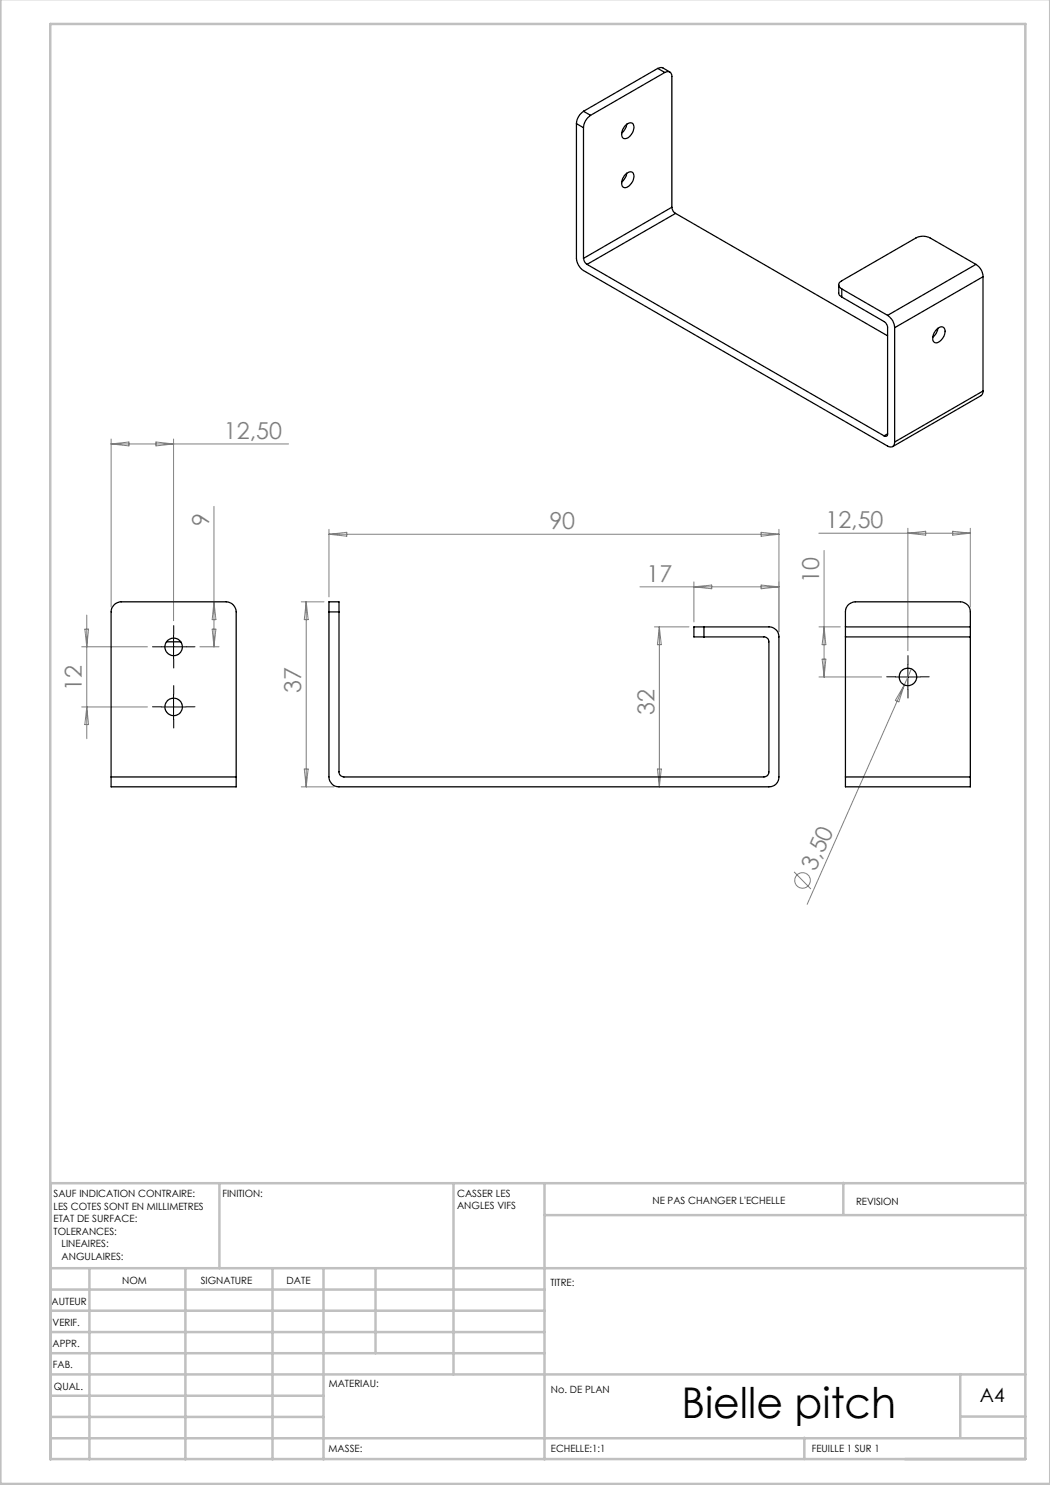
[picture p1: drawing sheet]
<svg xmlns="http://www.w3.org/2000/svg" width="210mm" height="297mm" viewBox="0 0 210 297" stroke-linecap="round" stroke-linejoin="round" font-family="sans-serif">
<g fill="none" stroke="#808080" stroke-width=".2">
<path d="M22.2 87.8v33.6M22.2 88.8h35.5M22.2 88.8l3.6-.4v.8zM31.2 88.4l3.5 .4-3.5 .4zM34.7 87.8v36.3M42.8 101.3v28.1M65.8 105.9v13.5M65.8 106.9h90M65.8 106.9l3.6-.4v.7zM128 117.4h27.8M138.8 116.4v8M138.8 117.4l3.5-.4v.8z"/>
<path d="M152.2 117l3.6 .4-3.6 .4zM152.2 106.5l3.6 .4-3.6 .3zM155.8 105.9v20.5M163.8 106.6h30.3M164.8 110.1v25.3M181.6 105.7v24.4M181.6 106.6l3.5-.3v.7zM190.5 106.3l3.6 .3-3.6 .4zM194.1 105.7v15.7M16.3 129.4h13.2M17 125.8h.7l-.3 3.6zM17.4 123v24.7"/>
<path d="M40 129.4h3.8M42.4 125.8h.8l-.4 3.6zM42.8 120.4l.4 3.5h-.8zM60.3 120.4h4.5M61.2 120.4v37M61.2 120.4l.4 3.5h-.7zM130.9 125.4h6.9M131.9 125.4l.4 3.5h-.8zM131.9 125.4v32M163.8 135.4h12.5M163.8 125.4h4.3M164.4 131.8h.8l-.4 3.6z"/>
<path d="M164.8 125.4l.4 3.5h-.8zM180.9 137l-19.5 43.9M180.9 137l-1.1 3.4-.7-.3zM182.3 133.8l-1.4 3.2M16.3 141.4h13.2M17.4 141.4l.3 3.5h-.7zM60.3 157.4h6.5M60.9 153.8h.7l-.4 3.6zM131.5 153.8h.8l-.4 3.6zM158.8 174.4l3.4 3.4"/>
<circle cx="160.5" cy="176.1" r="1.56"/>
</g>
<path d="M32.2 129.4h-1.7M34.7 126.9v-1.8M34.7 131.9v1.7M34.7 138.9v-1.8M37.2 129.4h1.8M179.1 135.4h-1.8M181.6 132.9v-1.8M181.6 137.9v1.7M184.1 135.4h1.7M32.2 141.4h-1.7M34.7 143.9v1.7M37.2 141.4h1.8" fill="none" stroke="#000" stroke-width=".2" stroke-dasharray="30.5 1.3 1.3 1.3"/>
<path d="M32.2 129.4h5M34.7 126.9v5M34.7 138.9v5M179.1 135.4h5M181.6 132.9v5M32.2 141.4h5" fill="none" stroke="#000" stroke-width=".2"/>
<g fill="none" stroke="#c0c0c0" stroke-width=".5">
<path d="M.1 -.1v296.9h209.9v-296.9M10.1 4.8h195v287h-195zM43.9 236.6v17M90.7 236.6v38.3M108.9 236.6v55.3M168.7 236.6v6.3M205.1 236.6h-195v55.3M10.1 253.6h195M10.1 257.9h98.8M17.9 253.6v38.3M37.1 253.6v38.3M54.5 253.6v38.3"/>
<path d="M64.7 253.6v38.3M75.1 253.6v17M108.9 243h96.2M10.1 270.6h98.8M10.1 266.4h98.8M10.1 262.1h98.8M10.1 279.1h54.6M10.1 274.9h195M192.1 274.8v12.7M10.1 287.7h195M10.1 283.4h54.6M160.9 287.5v4.3"/>
<path d="M192.1 283.3h13"/>
</g>
<g fill="none" stroke="#000" stroke-width=".25">
<path d="M131.6 13.7l.8-.2 1.6 .9M131.6 13.7l1.4 .8M131.6 13.7l-14.9 8.6M133 14.5a.87 .87 0 0 1 1-.1 .87 .87 0 0 1 .4 .9v26.1M133 14.5l-14.9 8.6M115.3 24.7v27a3.2 3.2 0 0 0 1.4 2.4l60.8 35.1a.85 .85 0 0 0 1 .1 .85 .85 0 0 0 .4-.9M115.3 24.7l1.4 .8M116.7 22.3a3.2 3.2 0 0 0-1.4 2.4M116.7 25.5v26.2M116.7 22.3l1.4 .8M118.1 23.1a3.2 3.2 0 0 0-1.4 2.4M125.1 25a.87 .87 0 0 1 1-.5 .87 .87 0 0 1 .7 .8 2.18 2.18 0 0 1-2.1 2.4 1.91 1.91 0 0 1 .4-2.7z"/>
<path d="M125.1 34.9a.87 .87 0 0 1 1-.5 .87 .87 0 0 1 .7 .7 2.39 2.39 0 0 1-1.9 2.4 1.23 1.23 0 0 1-.4-1.8zM125.3 24.8l-.1 .6-.3 .6-.6 .6M125.3 34.6l-.2 .9-.8 .9M116.7 51.7a1.62 1.62 0 0 0 .7 1.2M117.4 52.9l59.4 34.3M134.4 41.4a1.52 1.52 0 0 0 .7 1.3M134.4 41.4l-17.7 10.3M135.1 42.7l-17.7 10.2M135.1 42.7l42.4 24.5M167.7 57v1.6a.87 .87 0 0 0 .6 .8M168.3 59.4l8.5 4.9a1.6 1.6 0 0 1 .7 1.2v21.3M168.3 57.8v1.6"/>
<path d="M168.3 57.8l9.2 5.3M195.2 52.9a2.97 2.97 0 0 1 1.4 2.4M195.2 52.9l-9.2-5.3a3 3 0 0 0-2.8 0l-14.9 8.6a.85 .85 0 0 0-.6 .8 .85 .85 0 0 0 .6 .8M195.2 52.9l-17.7 10.2M196.6 55.3l-17.7 10.2M196.6 55.3v22.9M177.5 63.1a2.97 2.97 0 0 1 1.4 2.4M178.9 65.5v22.9M187.2 66l.3-.2a.86 .86 0 0 1 1.1-.4 .86 .86 0 0 1 .4 1.2 2.17 2.17 0 0 1-2 1.9 1.48 1.48 0 0 1 0-2.2zM187.6 65.6l-.4 1.1-.7 .7M196.6 78.2l-.1 .6-.3 .3-17.7 10.2M196.6 78.2l-17.7 10.2"/>
<path d="M177.5 86.8a.42 .42 0 0 1-.2 .4 .42 .42 0 0 1-.5 0M177.5 86.8l-.7 .4M33.3 128.4h2.9M65.8 122.4v33a1.99 1.99 0 0 0 2 2h86a1.93 1.93 0 0 0 2-2v-28a1.99 1.99 0 0 0-2-2h-13M65.8 122.4v-2h2v2M65.8 122.4h2M67.8 122.4v32a1.02 1.02 0 0 0 1 1h84a1.02 1.02 0 0 0 1-1v-26a.96 .96 0 0 0-1-1h-12M140.8 125.4h-2v2h2M140.8 125.4v2M169.1 125.4v2M169.1 125.4v-3a1.99 1.99 0 0 1 2-2h21a1.99 1.99 0 0 1 2 2v3M169.1 127.4h25"/>
<path d="M169.1 125.4h25M169.1 127.4v28M194.1 125.4v2M194.1 127.4v28M22.2 155.4v2h25v-2M22.2 155.4v-33a2.05 2.05 0 0 1 2-2h21a2.05 2.05 0 0 1 2 2v33M22.2 155.4h25M169.1 155.4v2h25v-2M169.1 155.4h25"/>
<circle cx="34.7" cy="129.4" r="1.75"/>
<circle cx="181.6" cy="135.4" r="1.76"/>
<circle cx="34.7" cy="141.4" r="1.75"/>
</g>
<text font-size="8.5" x="136.3" y="283.5">Bielle pitch</text>
<g font-size="4.7" fill="#808080">
<text x="44.8" y="87.8">12,50</text>
<text x="41.8" y="105.1" transform="rotate(-90 41.8 105.1)">9</text>
<text x="109.9" y="105.8">90</text>
<text x="165.1" y="105.6">12,50</text>
<text x="129.3" y="116.3">17</text>
<text x="163.8" y="116.6" transform="rotate(-90 163.8 116.6)">10</text>
<text x="16.3" y="138.2" transform="rotate(-90 16.3 138.2)">12</text>
<text x="60.2" y="138.6" transform="rotate(-90 60.2 138.6)">37</text>
<text x="130.9" y="143.1" transform="rotate(-90 130.9 143.1)">32</text>
<text x="163.1" y="174.4" transform="rotate(-66 163.1 174.4)">3,50</text>
</g>
<text font-size="3.9" x="196" y="280.4">A4</text>
<g font-size="2">
<text x="10.7" y="239.5">SAUF INDICATION CONTRAIRE:</text>
<text x="44.5" y="239.5">FINITION:</text>
<text x="91.4" y="239.4">CASSER LES</text>
<text x="10.7" y="242">LES COTES SONT EN MILLIMETRES</text>
<text x="10.7" y="244.5">ETAT DE SURFACE:</text>
<text x="91.4" y="241.9">ANGLES VIFS</text>
<text x="130.5" y="240.8">NE PAS CHANGER L'ECHELLE</text>
<text x="171.2" y="241">REVISION</text>
<text x="10.7" y="247">TOLERANCES:</text>
<text x="12.3" y="249.5">LINEAIRES:</text>
<text x="12.3" y="252">ANGULAIRES:</text>
<text x="24.4" y="256.9">NOM</text>
<text x="40.1" y="256.8">SIGNATURE</text>
<text x="57.3" y="256.8">DATE</text>
<text x="110.1" y="257.1">TITRE:</text>
<text x="10.3" y="260.9">AUTEUR</text>
<text x="10.5" y="269.3">APPR.</text>
<text x="10.5" y="265.2">VERIF.</text>
<text x="10.6" y="273.6">FAB.</text>
<text x="10.8" y="278">QUAL.</text>
<text x="65.8" y="277.4">MATERIAU:</text>
<text x="110.2" y="278.5">No. DE PLAN</text>
<text x="65.7" y="290.4">MASSE:</text>
<text x="110.2" y="290.5">ECHELLE:1:1</text>
<text x="162.4" y="290.4">FEUILLE 1 SUR 1</text>
</g>
</svg>
